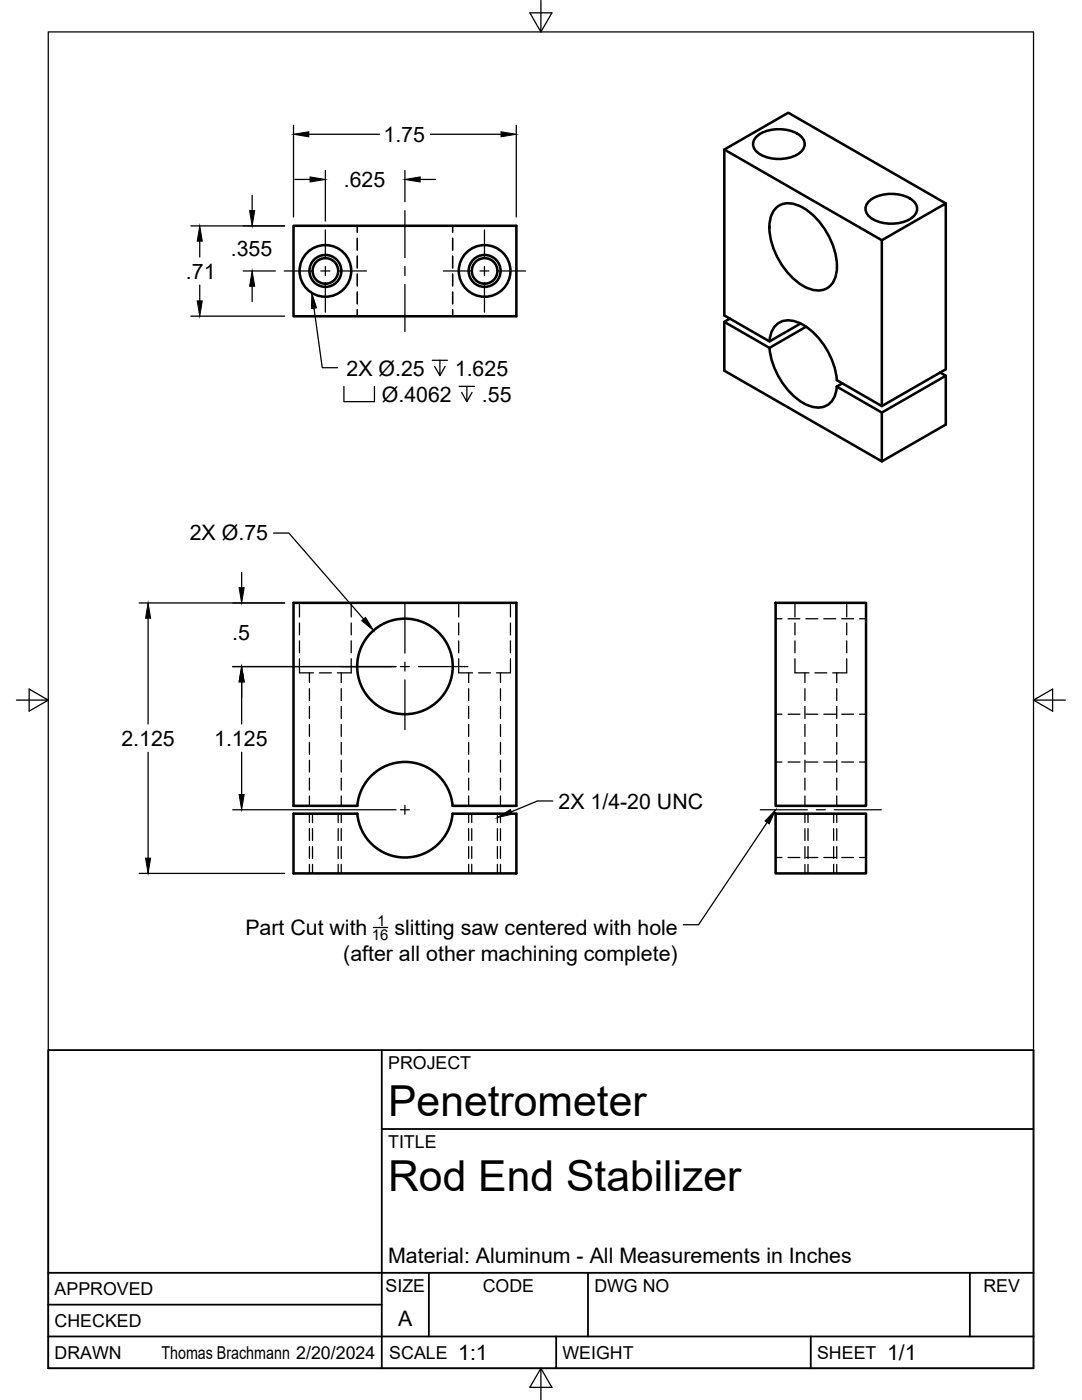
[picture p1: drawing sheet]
<svg xmlns="http://www.w3.org/2000/svg" width="216mm" height="279mm" viewBox="0 0 216 279" stroke-linecap="round" stroke-linejoin="round" font-family="sans-serif">
<!-- layer: Hidden -->
<g fill="none" stroke="#000" stroke-width=".25">
<path d="M71.3 45.1v1.3M71.3 47.5v2.4M71.3 51.1v2.4M71.3 54.7v2.4M71.3 58.3v2.3M90.3 45.1v1.3M90.3 47.5v2.4M90.3 51.1v2.4M90.3 54.7v2.4M90.3 58.3v2.3M71.3 61.8v1.3M90.3 61.8v1.3"/>
<path d="M59.8 131.5v2.8h2.7M59.8 120.3v2.8M59.8 124.3v2.4M59.8 127.9v2.4M61.7 134.3v1.9M61.7 137.4v2.4M63.7 134.3h2.4M68.1 134.3v1.9M68.1 137.4v2.4M70.1 131.5v2.8h-2.8M70.1 120.3v2.8M70.1 124.3v2.4"/>
<path d="M70.1 127.9v2.4M91.5 131.5v2.8h2.8M91.5 120.3v2.8M91.5 124.3v2.4M91.5 127.9v2.4M93.5 134.3v1.9M93.5 137.4v2.4M95.5 134.3h2.4M99.9 134.3v1.9M99.9 137.4v2.4M101.9 131.5v2.8h-2.8M101.9 120.3v2.8"/>
<path d="M101.9 124.3v2.4M101.9 127.9v2.4M154.8 123.5h1.2M157.2 123.5h2.4M158.6 131.5v2.8h2.8M158.6 120.3v2.8M158.6 124.3v2.4M158.6 127.9v2.4M160.6 134.3v1.9M160.6 137.4v2.4M160.8 123.5h2.4M162.6 134.3h2.4"/>
<path d="M164.4 123.5h2.4M167 134.3v1.9M167 137.4v2.4M168 123.5h2.3M169 131.5v2.8h-2.8M169 120.3v2.8M169 124.3v2.4M169 127.9v2.4M171.5 123.5h1.3M61.7 141v2.4M61.7 144.6v2.4M61.7 148.1v2.4"/>
<path d="M61.7 151.7v2.4M61.7 155.3v2.4M61.7 158.9v1.9M68.1 141v2.4M68.1 144.6v2.4M68.1 148.1v2.4M68.1 151.7v2.4M68.1 155.3v2.4M68.1 158.9v1.9M93.5 141v2.4M93.5 144.6v2.4M93.5 148.1v2.4"/>
<path d="M93.5 151.7v2.4M93.5 155.3v2.4M93.5 158.9v1.9M99.9 141v2.4M99.9 144.6v2.4M99.9 148.1v2.4M99.9 151.7v2.4M99.9 155.3v2.4M99.9 158.9v1.9M154.8 142.5h1.2M154.8 152.1h1.2M157.2 142.5h2.4"/>
<path d="M157.2 152.1h2.4M160.6 141v2.4M160.6 144.6v2.4M160.6 148.1v2.4M160.6 151.7v2.4M160.6 155.3v2.4M160.6 158.9v1.9M160.8 142.5h2.4M160.8 152.1h2.4M164.4 142.5h2.4M164.4 152.1h2.4M167 141v2.4"/>
<path d="M167 144.6v2.4M167 148.1v2.4M167 151.7v2.4M167 155.3v2.4M167 158.9v1.9M168 142.5h2.3M168 152.1h2.3M171.5 142.5h1.3M171.5 152.1h1.3M62.4 162.4v1.8M62.4 165.4v2.3M62.4 169v2.3"/>
<path d="M62.4 172.5v1.8M67.5 162.4v1.8M67.5 165.4v2.3M67.5 169v2.3M67.5 172.5v1.8M94.1 162.4v1.8M94.1 165.4v2.3M94.1 169v2.3M94.1 172.5v1.8M99.3 162.4v1.8M99.3 165.4v2.3M99.3 169v2.3"/>
<path d="M99.3 172.5v1.8M154.8 171.1h1.2M157.2 171.1h2.4M160.8 171.1h2.4M161.2 162.4v1.8M161.2 165.4v2.3M161.2 169v2.3M161.2 172.5v1.8M164.4 171.1h2.4M166.3 162.4v1.8M166.3 165.4v2.3M166.3 169v2.3"/>
<path d="M166.3 172.5v1.8M168 171.1h2.3M171.5 171.1h1.3"/>
</g>
<!-- layer: Visible -->
<g fill="none" stroke="#000" stroke-width=".51">
<path d="M144.5 29.8l31.5 18.1M151.1 27.1a7.6 7.6 0 0 1 8.6 0 2 2 0 0 1 0 3.3 7.6 7.6 0 0 1-8.6 0 2 2 0 0 1 0-3.3zM58.6 45.1h44.4v18h-44.4zM154.6 41.8a3.8 3.8 0 0 1 4.7-.8 14.3 14.3 0 0 1 7.6 13.3 3.8 3.8 0 0 1-5.6 3.3 14.3 14.3 0 0 1-7.7-13.3l.2-1zM173.5 40a7.6 7.6 0 0 1 8.7 0 2 2 0 0 1 0 3.3 7.6 7.6 0 0 1-8.7 0 2 2 0 0 1 0-3.3zM188.7 40.6l-31.4-18.1-12.8 7.3v33.1l9 5.2 6.2-3.5M144.5 64.2l9 5.2 7.3-4.2M145.6 63.6l-1.1 .6v9.8l31.5 18.1 12.7-7.4v-9.7l-1.1-.7M153.5 69.4a14.7 14.7 0 0 0 7.7 11.5 3.8 3.8 0 0 0 5.6-2.8l.2-1M153.5 68.1a4 4 0 0 1 3.3-4.1 8.5 8.5 0 0 1 6.7 3.7 14.9 14.9 0 0 1 3.5 8.2l9 5.1 12.7-7.3v-33.1l-12.7 7.3v33.1M167 77.2l9 5.1M168.1 76.5l-1.1 .7"/>
<path d="M188.7 75l-12.7 7.3v9.8M154.8 120.3h18v40.5h-18zM71.3 160.8a9.5 9.5 0 0 1 9.5-8.7 9.5 9.5 0 0 1 9.5 8.7h12.7v-40.5h-44.4v40.5h12.7M71.3 162.4a9.5 9.5 0 0 0 9.5 8.7 9.5 9.5 0 0 0 9.5-8.7h12.7v11.9h-44.4v-11.9h12.7M154.8 162.4h18v11.9h-18z"/>
<circle cx="64.9" cy="54.1" r="3.2"/>
<circle cx="64.9" cy="54.1" r="5.2"/>
<circle cx="64.9" cy="54.1" r="2.55"/>
<circle cx="96.7" cy="54.1" r="3.2"/>
<circle cx="96.7" cy="54.1" r="5.2"/>
<circle cx="96.7" cy="54.1" r="2.55"/>
<circle cx="80.8" cy="133" r="9.5"/>
</g>
<!-- layer: Hidden Narrow -->
<g fill="none" stroke="#000" stroke-width=".25">
<path d="M61.7 162.4v1.8M61.7 165.4v2.3M61.7 169v2.3M61.7 172.5v1.8M68.1 162.4v1.8M68.1 165.4v2.3M68.1 169v2.3M68.1 172.5v1.8M93.5 162.4v1.8M93.5 165.4v2.3M93.5 169v2.3M93.5 172.5v1.8"/>
<path d="M99.9 162.4v1.8M99.9 165.4v2.3M99.9 169v2.3M99.9 172.5v1.8M160.6 162.4v1.8M160.6 165.4v2.3M160.6 169v2.3M160.6 172.5v1.8M167 162.4v1.8M167 165.4v2.3M167 169v2.3M167 172.5v1.8"/>
</g>
<!-- layer: Border -->
<path d="M9.6 6.4h196.6v266.7h-196.6zM107.9 0v6.4l-2.2-3.8h4.4l-2.2 3.8M3.3 139.7h6.3l-3.8-2.2v4.4l3.8-2.2M206.2 139.7l3.8 2.2v-4.4l-3.8 2.2h6.4M107.9 273.1l2.2 3.8h-4.4l2.2-3.8v6.3" fill="none" stroke="#000" stroke-width=".25"/>
<!-- layer: Titleblock -->
<path d="M9.6 209.6h196.6v63.5h-196.6zM76.2 209.6v63.5M76.2 225.3h130M9.6 254h196.6M85.6 254v12.7M117.3 254v12.7M193.5 254v12.7M9.6 266.7h196.6M9.6 260.4h66.6M111 266.7v6.4M161.8 266.7v6.4" fill="none" stroke="#000" stroke-width=".36"/>
<!-- layer: FD_Dimensions -->
<g fill="none" stroke="#000" stroke-width=".25">
<path d="M50.3 39v3M58.6 25v18.3M58.8 35.8h3.1M61.6 26.8h14.1M64.9 34v10.1M80.8 34v6.3M83.8 35.8h3.1M85.9 26.8h14.1M103 25v18.3M38.1 45.1h18.7M39.9 48.1v3.2M39.9 56.9v3.1"/>
<path d="M48.5 54.1h6.4M50.3 57.1v3.1M38.1 63.1h18.7M48.2 114.2v3.1M54.6 106.4h3l15 17.1M27.8 120.3h29M29.5 123.4v21.1M46.4 133h32.6M48.2 136.1v8.4M29.5 150.1v21.2M48.2 150.1v8.5M27.8 174.3h29"/>
<path d="M46.4 161.6h32.6"/>
</g>
<g fill="#000" stroke="#000" stroke-width=".2">
<path d="M58.6 26.8l3-.5v1zM61.9 35.3l3 .5-3 .5zM80.8 35.8l3-.5v1zM100 26.3l3 .5-3 .5zM39.9 45.1l.5 3h-1.1zM49.8 42h1l-.5 3.1zM50.3 54.1l.5 3h-1zM39.3 60h1.1l-.5 3.1zM47.7 117.3h1l-.5 3zM29.5 120.3l.6 3.1h-1.1zM48.2 133l.5 3.1h-1zM72.2 123.9l.7-.7 1.6 2.6z"/>
<path d="M47.7 158.6h1l-.5 3zM29 171.3h1.1l-.6 3z"/>
</g>
<!-- layer: Smart Centers -->
<g fill="none" stroke="#000" stroke-width=".25">
<path d="M56.7 54.1h5.6M64 54.1h1.8M64.9 45.9v5.5M64.9 53.2v1.8M64.9 56.8v5.5M67.6 54.1h5.5M80.8 42v9.4M80.8 53.2v1.8M80.8 56.8v9.3M88.5 54.1h5.5M95.8 54.1h1.8M96.7 45.9v5.5"/>
<path d="M96.7 53.2v1.8M96.7 56.8v5.5M99.4 54.1h5.5M68.2 133h9.9M79.9 133h1.8M80.8 120.5v9.8M80.8 132.1v1.8M80.8 135.7v9.9M83.5 133h9.9M79.9 161.6h1.8M80.8 160.7v1.8M151.7 161.6h9.4"/>
<path d="M162.9 161.6h1.8M166.5 161.6h9.4"/>
</g>
<!-- layer: Hole Notes -->
<path d="M99.2 163.2l2.7-1.7 .3 1z" fill="#000" stroke="#000" stroke-width=".2"/>
<path d="M110.3 159.9h-3l-5.3 2.1" fill="none" stroke="#000" stroke-width=".25"/>
<!-- layer: Leaders -->
<path d="M62.7 61.5l1.6 11.9h3.1M68.6 77.1v3.1h6.1v-3.1M86.3 71.9h3M87.8 71.9v3.1l-1.1-1.9M88.8 73.1l-1 1.9M91.6 77.1h3.1M93.2 77.1v3.1l-1.1-1.9M94.2 78.3l-1 1.9M153.1 164.1l-13.7 20.5h-3.1M74.5 185.1h2.9" fill="none" stroke="#000" stroke-width=".25"/>
<path d="M62.2 58.5l1 2.9-1.1 .2zM154.8 161.6l-1.3 2.8-.8-.5z" fill="#000" stroke="#000" stroke-width=".2"/>
<g font-size="8.5">
<text x="77.4" y="222.8">Penetrometer</text>
<text x="77.4" y="237.8">Rod End Stabilizer</text>
</g>
<g font-size="4.3">
<text x="76.5" y="28.3">1.75</text>
<text x="68.6" y="37.3">.625</text>
<text x="46.1" y="51.1">.355</text>
<text x="37.1" y="55.6">.71</text>
<text x="69.2" y="75">2X Ø.25</text>
<text x="90.8" y="75">1.625</text>
<text x="76.2" y="80.2">Ø.4062</text>
<text x="96.2" y="80.2">.55</text>
<text x="37.9" y="107.8">2X Ø.75</text>
<text x="46.3" y="127.7">.5</text>
<text x="24.2" y="148.8">2.125</text>
<text x="42.7" y="148.8">1.125</text>
<text x="111.4" y="161.4">2X 1/4-20 UNC</text>
<text x="49" y="186.6">Part Cut with</text>
<text x="68.5" y="191.7">(after all other machining complete)</text>
<text x="78.7" y="186.6">slitting saw centered with hole</text>
<text x="77.4" y="252">Material: Aluminum - All Measurements in Inches</text>
<text x="79.5" y="264.5">A</text>
<text x="91.4" y="271.4">1:1</text>
<text x="177" y="271.4">1/1</text>
</g>
<g font-size="3.5">
<text x="77.4" y="213.4">PROJECT</text>
<text x="77.4" y="229.1">TITLE</text>
<text x="76.9" y="257.8">SIZE</text>
<text x="96.3" y="257.8">CODE</text>
<text x="118.6" y="257.8">DWG NO</text>
<text x="196.2" y="257.8">REV</text>
<text x="10.9" y="258.5">APPROVED</text>
<text x="10.9" y="264.8">CHECKED</text>
<text x="10.9" y="271.2">DRAWN</text>
<text x="32.2" y="271.2">Thomas Brachmann 2/20/2024</text>
<text x="77.7" y="271.2">SCALE</text>
<text x="112.2" y="271.2">WEIGHT</text>
<text x="163" y="271.2">SHEET</text>
</g>
<g font-size="3">
<text x="75.2" y="184.7">1</text>
<text x="74.2" y="187.6">16</text>
</g>
</svg>
